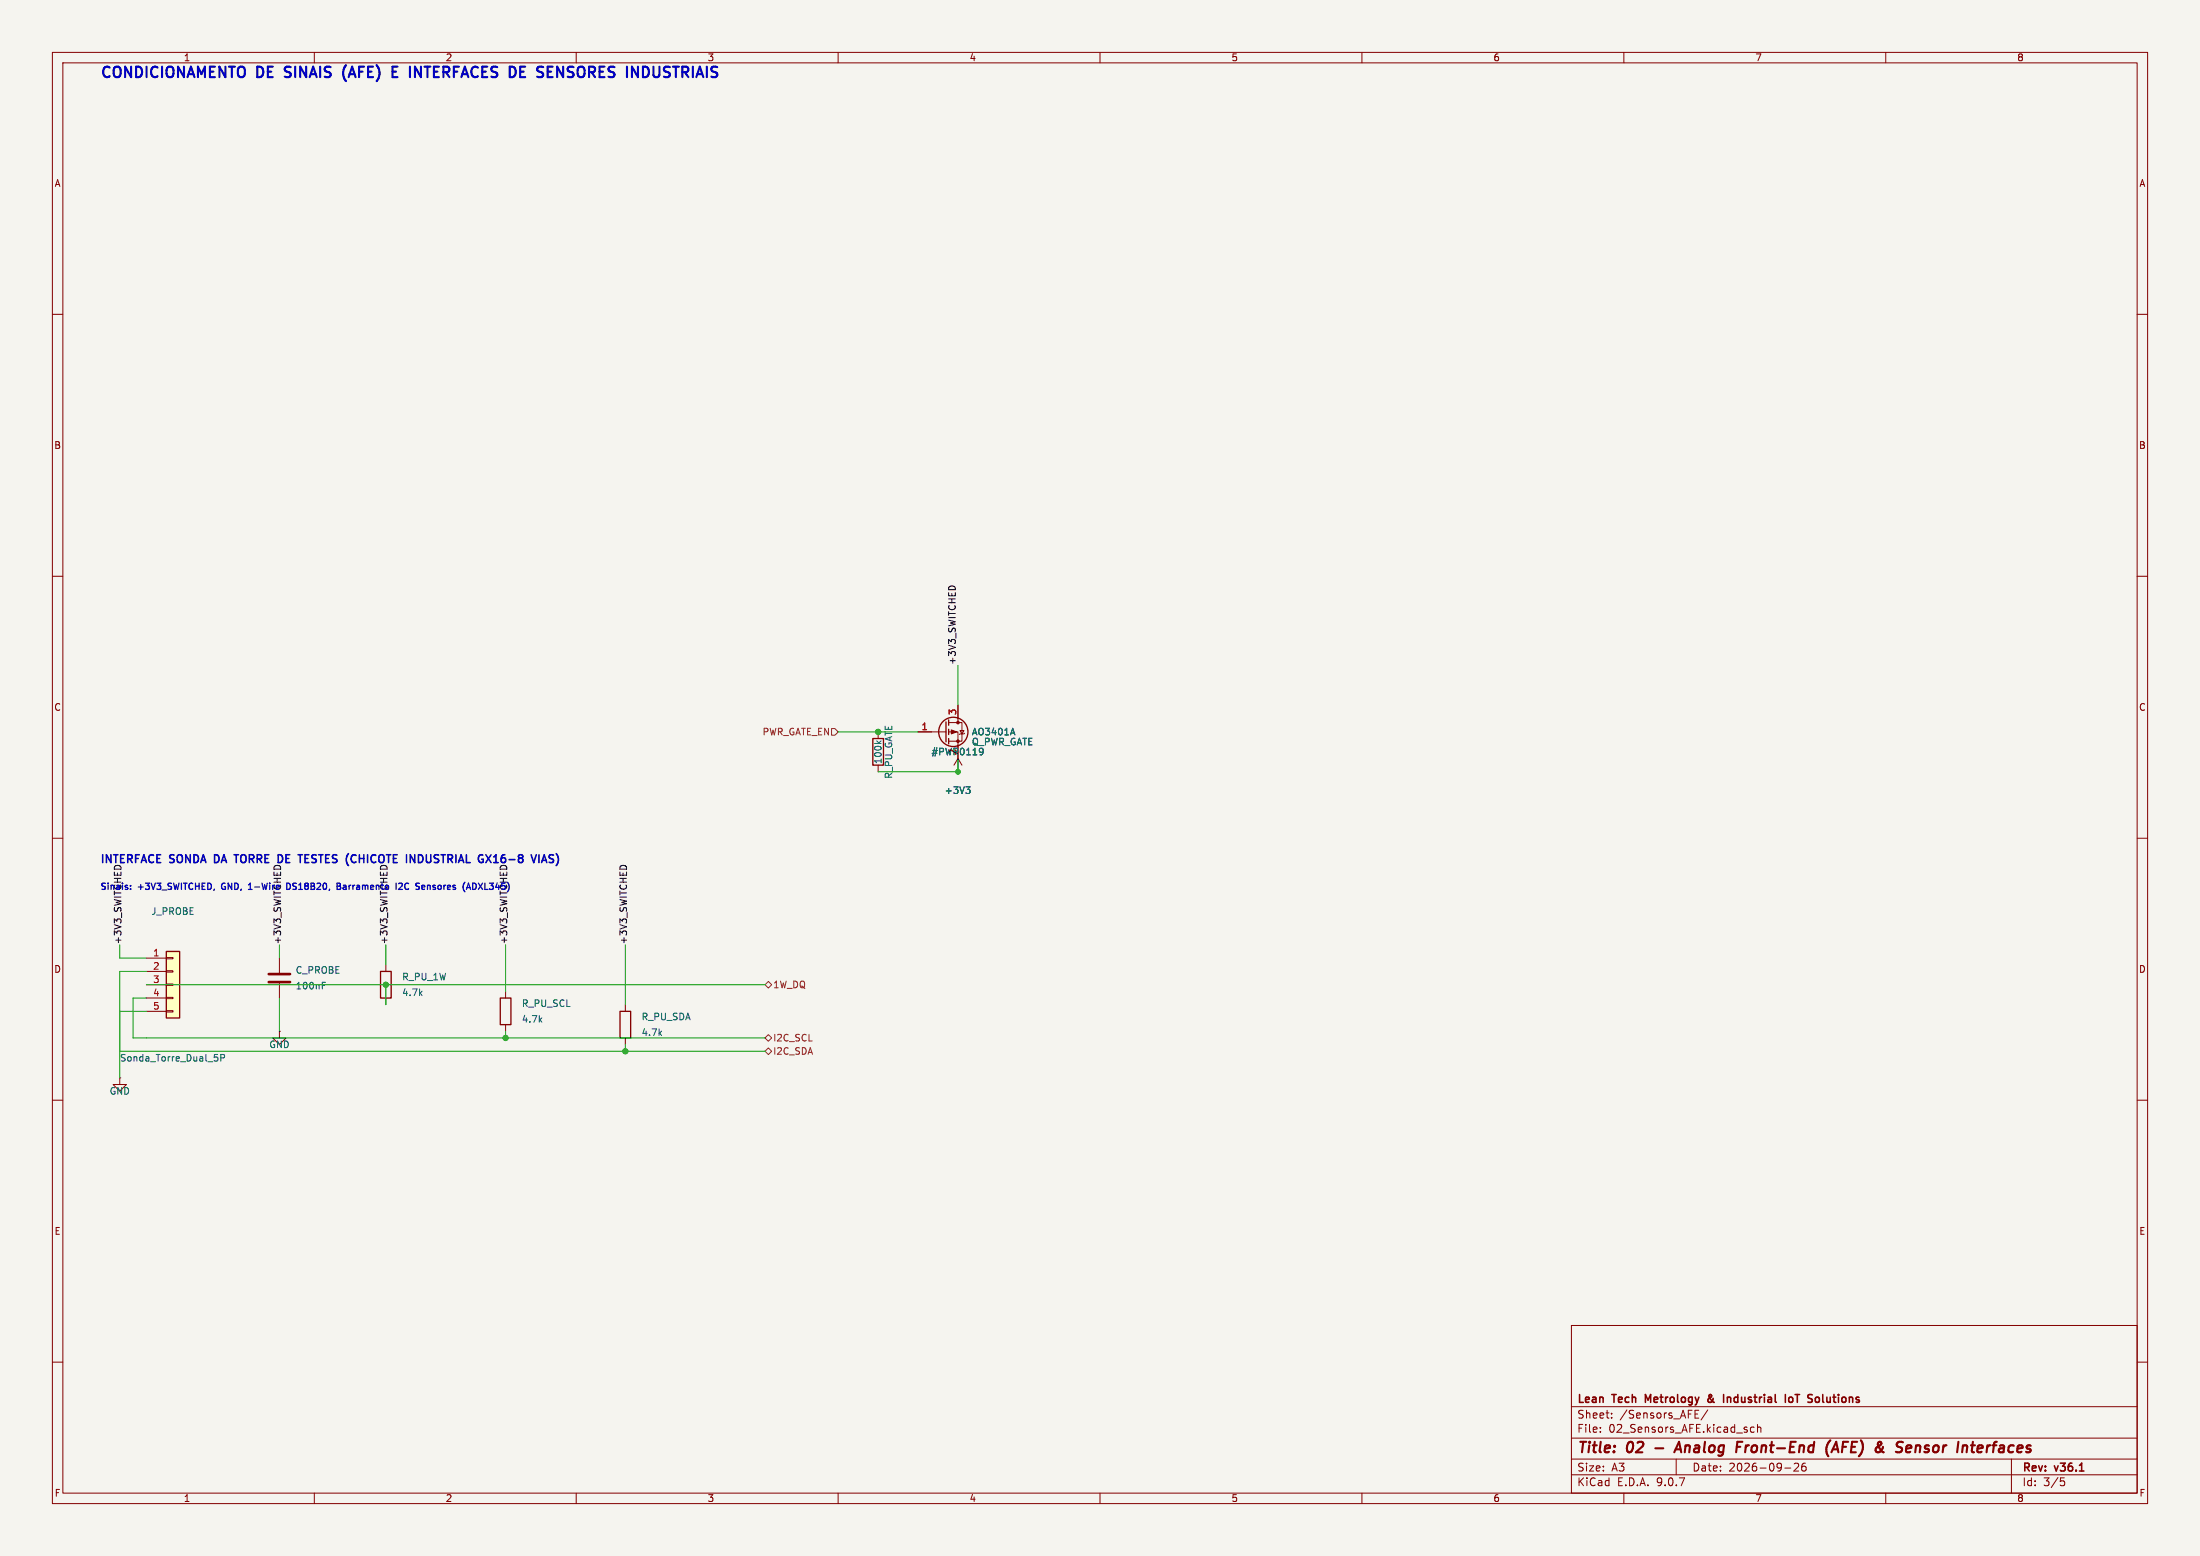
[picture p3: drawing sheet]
(kicad_sch
 (version 20250114)
 (generator "eeschema")
 (generator_version "9.0")
 (paper "A3")
 (title_block
  (title "02 - Analog Front-End (AFE) & Sensor Interfaces")
  (date "2026-09-26")
  (rev "v36.1")
  (company "Lean Tech Metrology & Industrial IoT Solutions"))
 (lib_symbols
  (symbol "Connector_Generic:Conn_01x05"
    (pin_names
    (offset 1.016) (hide yes)) (exclude_from_sim no) (in_bom yes) (on_board yes)
    (property "Reference" "J" (at 0 7.62 0) (effects (font (size 1.27 1.27))))
    (property "Value" "Conn_01x05" (at 0 -7.62 0) (effects (font (size 1.27 1.27))))
    (property "Footprint" "" (at 0 0 0) (effects (font (size 1.27 1.27)) (hide yes)))
    (property "Datasheet" "~" (at 0 0 0) (effects (font (size 1.27 1.27)) (hide yes)))
    (property "Description" "Generic connector, single row, 01x05, script generated (kicad-library-utils/schlib/autogen/connector/)" (at 0 0 0) (effects (font (size 1.27 1.27)) (hide yes)))
    (symbol "Conn_01x05_1_1"
    (rectangle (start -1.27 6.35) (end 1.27 -6.35) (stroke (width 0.254) (type default)) (fill (type background)))
    (rectangle (start -1.27 5.207) (end 0 4.953) (stroke (width 0.1524) (type default)) (fill (type none)))
    (rectangle (start -1.27 2.667) (end 0 2.413) (stroke (width 0.1524) (type default)) (fill (type none)))
    (rectangle (start -1.27 0.127) (end 0 -0.127) (stroke (width 0.1524) (type default)) (fill (type none)))
    (rectangle (start -1.27 -2.413) (end 0 -2.667) (stroke (width 0.1524) (type default)) (fill (type none)))
    (rectangle (start -1.27 -4.953) (end 0 -5.207) (stroke (width 0.1524) (type default)) (fill (type none)))
    (pin passive line (at -5.08 5.08 0) (length 3.81) (name "Pin_1" (effects (font (size 1.27 1.27)))) (number "1" (effects (font (size 1.27 1.27)))))
    (pin passive line (at -5.08 2.54 0) (length 3.81) (name "Pin_2" (effects (font (size 1.27 1.27)))) (number "2" (effects (font (size 1.27 1.27)))))
    (pin passive line (at -5.08 0 0) (length 3.81) (name "Pin_3" (effects (font (size 1.27 1.27)))) (number "3" (effects (font (size 1.27 1.27)))))
    (pin passive line (at -5.08 -2.54 0) (length 3.81) (name "Pin_4" (effects (font (size 1.27 1.27)))) (number "4" (effects (font (size 1.27 1.27)))))
    (pin passive line (at -5.08 -5.08 0) (length 3.81) (name "Pin_5" (effects (font (size 1.27 1.27)))) (number "5" (effects (font (size 1.27 1.27))))))
    (embedded_fonts no))

  (symbol "Connector_Generic:Conn_01x02"
   (pin_names
    (offset 1.016) (hide yes)) (exclude_from_sim no) (in_bom yes) (on_board yes)
   (property "Reference" "J" (at 0 2.54 0) (effects (font (size 1.27 1.27))))
   (property "Value" "Conn_01x02" (at 0 -5.08 0) (effects (font (size 1.27 1.27))))
   (property "Footprint" "" (at 0 0 0) (effects (font (size 1.27 1.27)) (hide yes)))
   (property "Datasheet" "~" (at 0 0 0) (effects (font (size 1.27 1.27)) (hide yes)))
   (property "Description" "Generic connector, single row, 01x02, script generated (kicad-library-utils/schlib/autogen/connector/)" (at 0 0 0) (effects (font (size 1.27 1.27)) (hide yes)))
   (symbol "Conn_01x02_1_1"
    (rectangle (start -1.27 1.27) (end 1.27 -3.81) (stroke (width 0.254) (type default)) (fill (type background)))
    (rectangle (start -1.27 0.127) (end 0 -0.127) (stroke (width 0.1524) (type default)) (fill (type none)))
    (rectangle (start -1.27 -2.413) (end 0 -2.667) (stroke (width 0.1524) (type default)) (fill (type none)))
    (pin passive line (at -5.08 0 0) (length 3.81) (name "Pin_1" (effects (font (size 1.27 1.27)))) (number "1" (effects (font (size 1.27 1.27)))))
    (pin passive line (at -5.08 -2.54 0) (length 3.81) (name "Pin_2" (effects (font (size 1.27 1.27)))) (number "2" (effects (font (size 1.27 1.27))))))
   (embedded_fonts no))
  (symbol "Connector_Generic:Conn_01x03"
   (pin_names
    (offset 1.016) (hide yes)) (exclude_from_sim no) (in_bom yes) (on_board yes)
   (property "Reference" "J" (at 0 5.08 0) (effects (font (size 1.27 1.27))))
   (property "Value" "Conn_01x03" (at 0 -5.08 0) (effects (font (size 1.27 1.27))))
   (property "Footprint" "" (at 0 0 0) (effects (font (size 1.27 1.27)) (hide yes)))
   (property "Datasheet" "~" (at 0 0 0) (effects (font (size 1.27 1.27)) (hide yes)))
   (property "Description" "Generic connector, single row, 01x03, script generated (kicad-library-utils/schlib/autogen/connector/)" (at 0 0 0) (effects (font (size 1.27 1.27)) (hide yes)))
   (symbol "Conn_01x03_1_1"
    (rectangle (start -1.27 3.81) (end 1.27 -3.81) (stroke (width 0.254) (type default)) (fill (type background)))
    (rectangle (start -1.27 2.667) (end 0 2.413) (stroke (width 0.1524) (type default)) (fill (type none)))
    (rectangle (start -1.27 0.127) (end 0 -0.127) (stroke (width 0.1524) (type default)) (fill (type none)))
    (rectangle (start -1.27 -2.413) (end 0 -2.667) (stroke (width 0.1524) (type default)) (fill (type none)))
    (pin passive line (at -5.08 2.54 0) (length 3.81) (name "Pin_1" (effects (font (size 1.27 1.27)))) (number "1" (effects (font (size 1.27 1.27)))))
    (pin passive line (at -5.08 0 0) (length 3.81) (name "Pin_2" (effects (font (size 1.27 1.27)))) (number "2" (effects (font (size 1.27 1.27)))))
    (pin passive line (at -5.08 -2.54 0) (length 3.81) (name "Pin_3" (effects (font (size 1.27 1.27)))) (number "3" (effects (font (size 1.27 1.27))))))
   (embedded_fonts no))
  (symbol "Connector_Generic:Conn_01x08"
   (pin_names
    (offset 1.016) (hide yes)) (exclude_from_sim no) (in_bom yes) (on_board yes)
   (property "Reference" "J" (at 0 10.16 0) (effects (font (size 1.27 1.27))))
   (property "Value" "Conn_01x08" (at 0 -12.7 0) (effects (font (size 1.27 1.27))))
   (property "Footprint" "" (at 0 0 0) (effects (font (size 1.27 1.27)) (hide yes)))
   (property "Datasheet" "~" (at 0 0 0) (effects (font (size 1.27 1.27)) (hide yes)))
   (property "Description" "Generic connector, single row, 01x08, script generated (kicad-library-utils/schlib/autogen/connector/)" (at 0 0 0) (effects (font (size 1.27 1.27)) (hide yes)))
   (symbol "Conn_01x08_1_1"
    (rectangle (start -1.27 8.89) (end 1.27 -11.43) (stroke (width 0.254) (type default)) (fill (type background)))
    (rectangle (start -1.27 7.747) (end 0 7.493) (stroke (width 0.1524) (type default)) (fill (type none)))
    (rectangle (start -1.27 5.207) (end 0 4.953) (stroke (width 0.1524) (type default)) (fill (type none)))
    (rectangle (start -1.27 2.667) (end 0 2.413) (stroke (width 0.1524) (type default)) (fill (type none)))
    (rectangle (start -1.27 0.127) (end 0 -0.127) (stroke (width 0.1524) (type default)) (fill (type none)))
    (rectangle (start -1.27 -2.413) (end 0 -2.667) (stroke (width 0.1524) (type default)) (fill (type none)))
    (rectangle (start -1.27 -4.953) (end 0 -5.207) (stroke (width 0.1524) (type default)) (fill (type none)))
    (rectangle (start -1.27 -7.493) (end 0 -7.747) (stroke (width 0.1524) (type default)) (fill (type none)))
    (rectangle (start -1.27 -10.033) (end 0 -10.287) (stroke (width 0.1524) (type default)) (fill (type none)))
    (pin passive line (at -5.08 7.62 0) (length 3.81) (name "Pin_1" (effects (font (size 1.27 1.27)))) (number "1" (effects (font (size 1.27 1.27)))))
    (pin passive line (at -5.08 5.08 0) (length 3.81) (name "Pin_2" (effects (font (size 1.27 1.27)))) (number "2" (effects (font (size 1.27 1.27)))))
    (pin passive line (at -5.08 2.54 0) (length 3.81) (name "Pin_3" (effects (font (size 1.27 1.27)))) (number "3" (effects (font (size 1.27 1.27)))))
    (pin passive line (at -5.08 0 0) (length 3.81) (name "Pin_4" (effects (font (size 1.27 1.27)))) (number "4" (effects (font (size 1.27 1.27)))))
    (pin passive line (at -5.08 -2.54 0) (length 3.81) (name "Pin_5" (effects (font (size 1.27 1.27)))) (number "5" (effects (font (size 1.27 1.27)))))
    (pin passive line (at -5.08 -5.08 0) (length 3.81) (name "Pin_6" (effects (font (size 1.27 1.27)))) (number "6" (effects (font (size 1.27 1.27)))))
    (pin passive line (at -5.08 -7.62 0) (length 3.81) (name "Pin_7" (effects (font (size 1.27 1.27)))) (number "7" (effects (font (size 1.27 1.27)))))
    (pin passive line (at -5.08 -10.16 0) (length 3.81) (name "Pin_8" (effects (font (size 1.27 1.27)))) (number "8" (effects (font (size 1.27 1.27))))))
   (embedded_fonts no))
  (symbol "Device:C"
   (pin_numbers (hide yes))
   (pin_names
    (offset 0.254)) (exclude_from_sim no) (in_bom yes) (on_board yes)
   (property "Reference" "C" (at 0.635 2.54 0) (effects (font (size 1.27 1.27)) (justify left)))
   (property "Value" "C" (at 0.635 -2.54 0) (effects (font (size 1.27 1.27)) (justify left)))
   (property "Footprint" "" (at 0.9652 -3.81 0) (effects (font (size 1.27 1.27)) (hide yes)))
   (property "Datasheet" "~" (at 0 0 0) (effects (font (size 1.27 1.27)) (hide yes)))
   (property "Description" "Unpolarized capacitor" (at 0 0 0) (effects (font (size 1.27 1.27)) (hide yes)))
   (symbol "C_0_1"
    (polyline (pts (xy -2.032 0.762) (xy 2.032 0.762)) (stroke (width 0.508) (type default)) (fill (type none)))
    (polyline (pts (xy -2.032 -0.762) (xy 2.032 -0.762)) (stroke (width 0.508) (type default)) (fill (type none))))
   (symbol "C_1_1"
    (pin passive line (at 0 3.81 270) (length 2.794) (name "~" (effects (font (size 1.27 1.27)))) (number "1" (effects (font (size 1.27 1.27)))))
    (pin passive line (at 0 -3.81 90) (length 2.794) (name "~" (effects (font (size 1.27 1.27)))) (number "2" (effects (font (size 1.27 1.27))))))
   (embedded_fonts no))
  (symbol "Device:D_Schottky"
   (pin_numbers (hide yes))
   (pin_names
    (offset 1.016) (hide yes)) (exclude_from_sim no) (in_bom yes) (on_board yes)
   (property "Reference" "D" (at 0 2.54 0) (effects (font (size 1.27 1.27))))
   (property "Value" "D_Schottky" (at 0 -2.54 0) (effects (font (size 1.27 1.27))))
   (property "Footprint" "" (at 0 0 0) (effects (font (size 1.27 1.27)) (hide yes)))
   (property "Datasheet" "~" (at 0 0 0) (effects (font (size 1.27 1.27)) (hide yes)))
   (property "Description" "Schottky diode" (at 0 0 0) (effects (font (size 1.27 1.27)) (hide yes)))
   (symbol "D_Schottky_0_1"
    (polyline (pts (xy -1.905 0.635) (xy -1.905 1.27) (xy -1.27 1.27) (xy -1.27 -1.27) (xy -0.635 -1.27) (xy -0.635 -0.635)) (stroke (width 0.254) (type default)) (fill (type none)))
    (polyline (pts (xy 1.27 1.27) (xy 1.27 -1.27) (xy -1.27 0) (xy 1.27 1.27)) (stroke (width 0.254) (type default)) (fill (type none)))
    (polyline (pts (xy 1.27 0) (xy -1.27 0)) (stroke (width 0) (type default)) (fill (type none))))
   (symbol "D_Schottky_1_1"
    (pin passive line (at -3.81 0 0) (length 2.54) (name "K" (effects (font (size 1.27 1.27)))) (number "1" (effects (font (size 1.27 1.27)))))
    (pin passive line (at 3.81 0 180) (length 2.54) (name "A" (effects (font (size 1.27 1.27)))) (number "2" (effects (font (size 1.27 1.27))))))
   (embedded_fonts no))
  (symbol "Device:R"
   (pin_numbers (hide yes))
   (pin_names
    (offset 0)) (exclude_from_sim no) (in_bom yes) (on_board yes)
   (property "Reference" "R" (at 2.032 0 90) (effects (font (size 1.27 1.27))))
   (property "Value" "R" (at 0 0 90) (effects (font (size 1.27 1.27))))
   (property "Footprint" "" (at -1.778 0 90) (effects (font (size 1.27 1.27)) (hide yes)))
   (property "Datasheet" "~" (at 0 0 0) (effects (font (size 1.27 1.27)) (hide yes)))
   (property "Description" "Resistor" (at 0 0 0) (effects (font (size 1.27 1.27)) (hide yes)))
   (symbol "R_0_1"
    (rectangle (start -1.016 -2.54) (end 1.016 2.54) (stroke (width 0.254) (type default)) (fill (type none))))
   (symbol "R_1_1"
    (pin passive line (at 0 3.81 270) (length 1.27) (name "~" (effects (font (size 1.27 1.27)))) (number "1" (effects (font (size 1.27 1.27)))))
    (pin passive line (at 0 -3.81 90) (length 1.27) (name "~" (effects (font (size 1.27 1.27)))) (number "2" (effects (font (size 1.27 1.27))))))
   (embedded_fonts no))
  (symbol "power:+3V3"
   (power)
   (pin_numbers (hide yes))
   (pin_names
    (offset 0) (hide yes)) (exclude_from_sim no) (in_bom yes) (on_board yes)
   (property "Reference" "#PWR" (at 0 -3.81 0) (effects (font (size 1.27 1.27)) (hide yes)))
   (property "Value" "+3V3" (at 0 3.556 0) (effects (font (size 1.27 1.27))))
   (property "Footprint" "" (at 0 0 0) (effects (font (size 1.27 1.27)) (hide yes)))
   (property "Datasheet" "" (at 0 0 0) (effects (font (size 1.27 1.27)) (hide yes)))
   (property "Description" "Power symbol creates a global label with name \"+3V3\"" (at 0 0 0) (effects (font (size 1.27 1.27)) (hide yes)))
   (symbol "+3V3_0_1"
    (polyline (pts (xy -0.762 1.27) (xy 0 2.54)) (stroke (width 0) (type default)) (fill (type none)))
    (polyline (pts (xy 0 2.54) (xy 0.762 1.27)) (stroke (width 0) (type default)) (fill (type none)))
    (polyline (pts (xy 0 0) (xy 0 2.54)) (stroke (width 0) (type default)) (fill (type none))))
   (symbol "+3V3_1_1"
    (pin power_in line (at 0 0 90) (length 0) (name "~" (effects (font (size 1.27 1.27)))) (number "1" (effects (font (size 1.27 1.27))))))
   (embedded_fonts no))
  (symbol "power:GND"
   (power)
   (pin_numbers (hide yes))
   (pin_names
    (offset 0) (hide yes)) (exclude_from_sim no) (in_bom yes) (on_board yes)
   (property "Reference" "#PWR" (at 0 -6.35 0) (effects (font (size 1.27 1.27)) (hide yes)))
   (property "Value" "GND" (at 0 -3.81 0) (effects (font (size 1.27 1.27))))
   (property "Footprint" "" (at 0 0 0) (effects (font (size 1.27 1.27)) (hide yes)))
   (property "Datasheet" "" (at 0 0 0) (effects (font (size 1.27 1.27)) (hide yes)))
   (property "Description" "Power symbol creates a global label with name \"GND\" , ground" (at 0 0 0) (effects (font (size 1.27 1.27)) (hide yes)))
   (symbol "GND_0_1"
    (polyline (pts (xy 0 0) (xy 0 -1.27) (xy 1.27 -1.27) (xy 0 -2.54) (xy -1.27 -1.27) (xy 0 -1.27)) (stroke (width 0) (type default)) (fill (type none))))
   (symbol "GND_1_1"
    (pin power_in line (at 0 0 270) (length 0) (name "~" (effects (font (size 1.27 1.27)))) (number "1" (effects (font (size 1.27 1.27))))))
   (embedded_fonts no))
  (symbol "Transistor_FET:AO3401A"
   (pin_names (hide yes)) (exclude_from_sim no) (in_bom yes) (on_board yes)
   (property "Reference" "Q" (at 5.08 1.905 0) (effects (font (size 1.27 1.27)) (justify left)))
   (property "Value" "AO3401A" (at 5.08 0 0) (effects (font (size 1.27 1.27)) (justify left)))
   (property "Footprint" "Package_TO_SOT_SMD:SOT-23" (at 5.08 -1.905 0) (effects (font (size 1.27 1.27)
    (italic yes)) (justify left) (hide yes)))
   (property "Datasheet" "http://www.aosmd.com/pdfs/datasheet/AO3401A.pdf" (at 5.08 -3.81 0) (effects (font (size 1.27 1.27)) (justify left) (hide yes)))
   (property "Description" "-4.0A Id, -30V Vds, P-Channel MOSFET, SOT-23" (at 0 0 0) (effects (font (size 1.27 1.27)) (hide yes)))
   (symbol "AO3401A_0_1"
    (polyline (pts (xy 0.254 1.905) (xy 0.254 -1.905)) (stroke (width 0.254) (type default)) (fill (type none)))
    (polyline (pts (xy 0.254 0) (xy -2.54 0)) (stroke (width 0) (type default)) (fill (type none)))
    (polyline (pts (xy 0.762 2.286) (xy 0.762 1.27)) (stroke (width 0.254) (type default)) (fill (type none)))
    (polyline (pts (xy 0.762 1.778) (xy 3.302 1.778) (xy 3.302 -1.778) (xy 0.762 -1.778)) (stroke (width 0) (type default)) (fill (type none)))
    (polyline (pts (xy 0.762 0.508) (xy 0.762 -0.508)) (stroke (width 0.254) (type default)) (fill (type none)))
    (polyline (pts (xy 0.762 -1.27) (xy 0.762 -2.286)) (stroke (width 0.254) (type default)) (fill (type none)))
    (circle (center 1.651 0) (radius 2.794) (stroke (width 0.254) (type default)) (fill (type none)))
    (polyline (pts (xy 2.286 0) (xy 1.27 0.381) (xy 1.27 -0.381) (xy 2.286 0)) (stroke (width 0) (type default)) (fill (type outline)))
    (polyline (pts (xy 2.54 2.54) (xy 2.54 1.778)) (stroke (width 0) (type default)) (fill (type none)))
    (circle (center 2.54 1.778) (radius 0.254) (stroke (width 0) (type default)) (fill (type outline)))
    (circle (center 2.54 -1.778) (radius 0.254) (stroke (width 0) (type default)) (fill (type outline)))
    (polyline (pts (xy 2.54 -2.54) (xy 2.54 0) (xy 0.762 0)) (stroke (width 0) (type default)) (fill (type none)))
    (polyline (pts (xy 2.794 -0.508) (xy 2.921 -0.381) (xy 3.683 -0.381) (xy 3.81 -0.254)) (stroke (width 0) (type default)) (fill (type none)))
    (polyline (pts (xy 3.302 -0.381) (xy 2.921 0.254) (xy 3.683 0.254) (xy 3.302 -0.381)) (stroke (width 0) (type default)) (fill (type none))))
   (symbol "AO3401A_1_1"
    (pin input line (at -5.08 0 0) (length 2.54) (name "G" (effects (font (size 1.27 1.27)))) (number "1" (effects (font (size 1.27 1.27)))))
    (pin passive line (at 2.54 5.08 270) (length 2.54) (name "D" (effects (font (size 1.27 1.27)))) (number "3" (effects (font (size 1.27 1.27)))))
    (pin passive line (at 2.54 -5.08 90) (length 2.54) (name "S" (effects (font (size 1.27 1.27)))) (number "2" (effects (font (size 1.27 1.27))))))
   (embedded_fonts no)))
 (text "Sinais: +3V3_SWITCHED, GND, 1-Wire DS18B20, Barramento I2C Sensores (ADXL345)"
  (exclude_from_sim no)
  (at 19.05 170.18 0)
  (effects (font (size 1.2 1.2)
    (bold yes)) (justify left bottom)))
 
 (text "INTERFACE SONDA DA TORRE DE TESTES (CHICOTE INDUSTRIAL GX16-8 VIAS)"
  (exclude_from_sim no)
  (at 19.05 165.1 0)
  (effects (font (size 1.5 1.5)
    (bold yes)) (justify left bottom)))
 (text "CONDICIONAMENTO DE SINAIS (AFE) E INTERFACES DE SENSORES INDUSTRIAIS"
  (exclude_from_sim no)
  (at 19.05 15.24 0)
  (effects (font (size 2 2)
    (bold yes)) (justify left bottom)))
 
 
 
 
 (junction
  (at 73.66 187.96)
  (diameter 1)
  (color 0 0 0 0))
 
 
 
 
 
 (junction
  (at 119.38 200.66)
  (diameter 1)
  (color 0 0 0 0))
 (junction
  (at 96.52 198.12)
  (diameter 1)
  (color 0 0 0 0))
 
 
 (wire
  (pts (xy 27.94 198.12) (xy 96.52 198.12))
  (stroke (width 0) (type default)))
 
 (wire
  (pts (xy 119.38 199.39) (xy 119.38 200.66))
  (stroke (width 0) (type default)))
 (wire
  (pts (xy 27.94 200.66) (xy 119.38 200.66))
  (stroke (width 0) (type default)))
 
 
 (wire
  (pts (xy 22.86 185.42) (xy 22.86 205.74))
  (stroke (width 0) (type default)))
 
 
 
 
 
 
 
 
 (wire
  (pts (xy 27.94 182.88) (xy 22.86 182.88))
  (stroke (width 0) (type default)))
 
 (wire
  (pts (xy 73.66 184.15) (xy 73.66 180.34))
  (stroke (width 0) (type default)))
 
 
 
 (wire
  (pts (xy 96.52 196.85) (xy 96.52 198.12))
  (stroke (width 0) (type default)))
 (wire
  (pts (xy 96.52 189.23) (xy 96.52 180.34))
  (stroke (width 0) (type default)))
 
 (wire
  (pts (xy 73.66 187.96) (xy 146.05 187.96))
  (stroke (width 0) (type default)))
 (wire
  (pts (xy 73.66 191.77) (xy 73.66 187.96))
  (stroke (width 0) (type default)))
 
 
 
 
 (wire
  (pts (xy 27.94 187.96) (xy 73.66 187.96))
  (stroke (width 0) (type default)))
 
 
 (wire
  (pts (xy 53.34 182.88) (xy 53.34 180.34))
  (stroke (width 0) (type default)))
 
 (wire
  (pts (xy 119.38 191.77) (xy 119.38 180.34))
  (stroke (width 0) (type default)))
 
 
 (wire
  (pts (xy 27.94 185.42) (xy 22.86 185.42))
  (stroke (width 0) (type default)))
 
 (wire
  (pts (xy 22.86 182.88) (xy 22.86 180.34))
  (stroke (width 0) (type default)))
 
 
 (wire
  (pts (xy 119.38 200.66) (xy 146.05 200.66))
  (stroke (width 0) (type default)))
 
 
 
 
 
 
 (wire
  (pts (xy 53.34 190.5) (xy 53.34 196.85))
  (stroke (width 0) (type default)))
 (wire
  (pts (xy 96.52 198.12) (xy 146.05 198.12))
  (stroke (width 0) (type default)))
 
 
 
 
 
 (hierarchical_label "1W_DQ"
  (shape bidirectional)
  (at 146.05 187.96 0)
  (effects (font (size 1.27 1.27)) (justify left)))
 
 
 (hierarchical_label "I2C_SCL"
  (shape bidirectional)
  (at 146.05 198.12 0)
  (effects (font (size 1.27 1.27)) (justify left)))
 
 
 
 (hierarchical_label "I2C_SDA"
  (shape bidirectional)
  (at 146.05 200.66 0)
  (effects (font (size 1.27 1.27)) (justify left)))
 
 
 
 
 (label "+3V3_SWITCHED"
  (at 119.38 180.34 90)
  (effects (font (size 1.27 1.27)) (justify left)))
 
 
 
 (symbol
  (lib_id "Device:R")
  (at 119.38 195.58 0)
  (unit 1)
  (exclude_from_sim no)
  (in_bom yes)
  (on_board yes)
  (dnp no)
  (property "Reference" "R_PU_SDA" (at 122.38 194.08 0) (effects (font (size 1.27 1.27)) (justify left)))
  (property "Value" "4.7k" (at 122.38 197.08 0) (effects (font (size 1.27 1.27)) (justify left)))
  (property "Footprint" "Resistor_THT:R_Axial_DIN0207_L6.3mm_D2.5mm_P7.62mm_Horizontal" (at 119.38 195.58 0) (effects (font (size 1.27 1.27)) (hide yes)))
  (property "Datasheet" "~" (at 119.38 195.58 0) (effects (font (size 1.27 1.27)) (hide yes)))
  (property "Description" "" (at 119.38 195.58 0) (effects (font (size 1.27 1.27)) (hide yes)))
  (pin "1")
  (pin "2")
  (instances (project "02_Sensors_AFE" (path "" (reference "R_PU_SDA") (unit 1))) (project "amemiya_carrier_v2" (path "" (reference "R_PU_SDA") (unit 1)))))
 
 (symbol
  (lib_id "Device:R")
  (at 96.52 193.04 0)
  (unit 1)
  (exclude_from_sim no)
  (in_bom yes)
  (on_board yes)
  (dnp no)
  (property "Reference" "R_PU_SCL" (at 99.52 191.54 0) (effects (font (size 1.27 1.27)) (justify left)))
  (property "Value" "4.7k" (at 99.52 194.54 0) (effects (font (size 1.27 1.27)) (justify left)))
  (property "Footprint" "Resistor_THT:R_Axial_DIN0207_L6.3mm_D2.5mm_P7.62mm_Horizontal" (at 96.52 193.04 0) (effects (font (size 1.27 1.27)) (hide yes)))
  (property "Datasheet" "~" (at 96.52 193.04 0) (effects (font (size 1.27 1.27)) (hide yes)))
  (property "Description" "" (at 96.52 193.04 0) (effects (font (size 1.27 1.27)) (hide yes)))
  (pin "1")
  (pin "2")
  (instances (project "02_Sensors_AFE" (path "" (reference "R_PU_SCL") (unit 1))) (project "amemiya_carrier_v2" (path "" (reference "R_PU_SCL") (unit 1)))))
 (symbol
  (lib_id "Connector_Generic:Conn_01x05")
  (at 33.02 187.96 0)
  (unit 1)
  (exclude_from_sim no)
  (in_bom yes)
  (on_board yes)
  (dnp no)
  (property "Reference" "J_PROBE" (at 33.02 173.96 0) (effects (font (size 1.27 1.27))))
  (property "Value" "Sonda_Torre_Dual_5P" (at 33.02 201.96 0) (effects (font (size 1.27 1.27))))
  (property "Footprint" "Connector_JST:JST_XH_B5B-XH-A_1x05_P2.50mm_Vertical" (at 33.02 187.96 0) (effects (font (size 1.27 1.27)) (hide yes)))
  (property "Datasheet" "~" (at 33.02 187.96 0) (effects (font (size 1.27 1.27)) (hide yes)))
  (property "Description" "Conector ligado a Sonda Torre Dual (ADXL345 + DS18B20)" (at 33.02 187.96 0) (effects (font (size 1.27 1.27)) (hide yes)))
  (pin "1")
  (pin "2")
  (pin "3")
  (pin "4")
  (pin "5")
  (instances (project "02_Sensors_AFE" (path "" (reference "J_PROBE") (unit 1))) (project "amemiya_carrier_v2" (path "" (reference "J_PROBE") (unit 1)))))
 (label "+3V3_SWITCHED"
  (at 73.66 180.34 90)
  (effects (font (size 1.27 1.27)) (justify left)))
 
 (symbol
  (lib_id "Device:R")
  (at 73.66 187.96 0)
  (unit 1)
  (exclude_from_sim no)
  (in_bom yes)
  (on_board yes)
  (dnp no)
  (property "Reference" "R_PU_1W" (at 76.66 186.46 0) (effects (font (size 1.27 1.27)) (justify left)))
  (property "Value" "4.7k" (at 76.66 189.46 0) (effects (font (size 1.27 1.27)) (justify left)))
  (property "Footprint" "Resistor_THT:R_Axial_DIN0207_L6.3mm_D2.5mm_P7.62mm_Horizontal" (at 73.66 187.96 0) (effects (font (size 1.27 1.27)) (hide yes)))
  (property "Datasheet" "~" (at 73.66 187.96 0) (effects (font (size 1.27 1.27)) (hide yes)))
  (property "Description" "" (at 73.66 187.96 0) (effects (font (size 1.27 1.27)) (hide yes)))
  (pin "1")
  (pin "2")
  (instances (project "02_Sensors_AFE" (path "" (reference "R_PU_1W") (unit 1))) (project "amemiya_carrier_v2" (path "" (reference "R_PU_1W") (unit 1)))))
 (label "+3V3_SWITCHED"
  (at 53.34 180.34 90)
  (effects (font (size 1.27 1.27)) (justify left)))
 
 
 
 
 
 (symbol
  (lib_id "power:GND")
  (at 22.86 205.74 0)
  (unit 1)
  (exclude_from_sim no)
  (in_bom yes)
  (on_board yes)
  (dnp no)
  (property "Reference" "#PWR?" (at 22.86 205.74 0) (effects (font (size 1.27 1.27)) (hide yes)))
  (property "Value" "GND" (at 22.86 208.28 0) (effects (font (size 1.27 1.27))))
  (property "Footprint" "" (at 22.86 205.74 0) (effects (font (size 1.27 1.27)) (hide yes)))
  (property "Datasheet" "" (at 22.86 205.74 0) (effects (font (size 1.27 1.27)) (hide yes)))
  (property "Description" "" (at 22.86 205.74 0) (effects (font (size 1.27 1.27)) (hide yes)))
  (pin "1"))
 
 (symbol
  (lib_id "Device:C")
  (at 53.34 186.69 0)
  (unit 1)
  (exclude_from_sim no)
  (in_bom yes)
  (on_board yes)
  (dnp no)
  (property "Reference" "C_PROBE" (at 56.34 185.19 0) (effects (font (size 1.27 1.27)) (justify left)))
  (property "Value" "100nF" (at 56.34 188.19 0) (effects (font (size 1.27 1.27)) (justify left)))
  (property "Footprint" "Capacitor_THT:C_Disc_D3.8mm_W2.6mm_P2.50mm" (at 53.34 186.69 0) (effects (font (size 1.27 1.27)) (hide yes)))
  (property "Datasheet" "~" (at 53.34 186.69 0) (effects (font (size 1.27 1.27)) (hide yes)))
  (property "Description" "" (at 53.34 186.69 0) (effects (font (size 1.27 1.27)) (hide yes)))
  (pin "1")
  (pin "2")
  (instances (project "02_Sensors_AFE" (path "" (reference "C_PROBE") (unit 1))) (project "amemiya_carrier_v2" (path "" (reference "C_PROBE") (unit 1)))))
 
 (label "+3V3_SWITCHED"
  (at 22.86 180.34 90)
  (effects (font (size 1.27 1.27)) (justify left)))
 (label "+3V3_SWITCHED"
  (at 96.52 180.34 90)
  (effects (font (size 1.27 1.27)) (justify left)))
 
 
 
 (symbol
  (lib_id "power:GND")
  (at 53.34 196.85 0)
  (unit 1)
  (exclude_from_sim no)
  (in_bom yes)
  (on_board yes)
  (dnp no)
  (property "Reference" "#PWR?" (at 53.34 196.85 0) (effects (font (size 1.27 1.27)) (hide yes)))
  (property "Value" "GND" (at 53.34 199.39 0) (effects (font (size 1.27 1.27))))
  (property "Footprint" "" (at 53.34 196.85 0) (effects (font (size 1.27 1.27)) (hide yes)))
  (property "Datasheet" "" (at 53.34 196.85 0) (effects (font (size 1.27 1.27)) (hide yes)))
  (property "Description" "" (at 53.34 196.85 0) (effects (font (size 1.27 1.27)) (hide yes)))
  (pin "1"))
 
 
 
 
 (symbol
  (lib_id "Transistor_FET:AO3401A")
  (at 180.34 139.7 0)
  (unit 1)
  (exclude_from_sim no)
  (in_bom yes)
  (on_board yes)
  (dnp no)
  (property "Reference" "Q_PWR_GATE" (at 185.42 141.605 0) (show_name no) (do_not_autoplace no) (effects (font (size 1.27 1.27)) (justify left)))
  (property "Value" "AO3401A" (at 185.42 139.7 0) (show_name no) (do_not_autoplace no) (effects (font (size 1.27 1.27)) (justify left)))
  (property "Footprint" "Package_TO_SOT_THT:TO-92_Inline" (at 185.42 137.795 0) (hide yes) (show_name no) (do_not_autoplace no) (effects (font (size 1.27 1.27)
    (italic yes)) (justify left)))
  (property "Datasheet" "http://www.aosmd.com/pdfs/datasheet/AO3401A.pdf" (at 185.42 135.89 0) (hide yes) (show_name no) (do_not_autoplace no) (effects (font (size 1.27 1.27)) (justify left)))
  (property "Description" "-4.0A Id, -30V Vds, P-Channel MOSFET, SOT-23" (at 180.34 139.7 0) (hide yes) (show_name no) (do_not_autoplace no) (effects (font (size 1.27 1.27))))
  (pin "1")
  (pin "2")
  (pin "3"))
 (symbol
  (lib_id "Device:R")
  (at 167.64 143.51 0)
  (unit 1)
  (exclude_from_sim no)
  (in_bom yes)
  (on_board yes)
  (dnp no)
  (property "Reference" "R_PU_GATE" (at 169.672 143.51 90) (show_name no) (do_not_autoplace no) (effects (font (size 1.27 1.27))))
  (property "Value" "100k" (at 167.64 143.51 90) (show_name no) (do_not_autoplace no) (effects (font (size 1.27 1.27))))
  (property "Footprint" "Resistor_THT:R_Axial_DIN0207_L6.3mm_D2.5mm_P7.62mm_Horizontal" (at 165.862 143.51 90) (hide yes) (show_name no) (do_not_autoplace no) (effects (font (size 1.27 1.27))))
  (property "Datasheet" "" (at 167.64 143.51 0) (hide yes) (show_name no) (do_not_autoplace no) (effects (font (size 1.27 1.27))))
  (property "Description" "Resistor" (at 167.64 143.51 0) (hide yes) (show_name no) (do_not_autoplace no) (effects (font (size 1.27 1.27))))
  (pin "1")
  (pin "2"))
 (wire
  (pts (xy 160.02 139.7) (xy 167.64 139.7))
  (stroke (width 0) (type default)))
 (wire
  (pts (xy 167.64 139.7) (xy 175.26 139.7))
  (stroke (width 0) (type default)))
 (junction
  (at 167.64 139.7)
  (diameter 1.0)
  (color 0 0 0 0))
 (hierarchical_label "PWR_GATE_EN"
  (shape input)
  (at 160.02 139.7 180)
  (effects (font (size 1.27 1.27)) (justify right)))
 (wire
  (pts (xy 167.64 147.32) (xy 182.88 147.32))
  (stroke (width 0) (type default)))
 (wire
  (pts (xy 182.88 147.32) (xy 182.88 144.78))
  (stroke (width 0) (type default)))
 (symbol
  (lib_id "power:+3V3")
  (at 182.88 147.32 0)
  (unit 1)
  (exclude_from_sim no)
  (in_bom yes)
  (on_board yes)
  (dnp no)
  (property "Reference" "#PWR?" (at 182.88 143.51 0) (show_name no) (do_not_autoplace no) (effects (font (size 1.27 1.27))))
  (property "Value" "+3V3" (at 182.88 150.876 0) (show_name no) (do_not_autoplace no) (effects (font (size 1.27 1.27))))
  (property "Footprint" "" (at 182.88 147.32 0) (hide yes) (show_name no) (do_not_autoplace no) (effects (font (size 1.27 1.27))))
  (property "Datasheet" "" (at 182.88 147.32 0) (hide yes) (show_name no) (do_not_autoplace no) (effects (font (size 1.27 1.27))))
  (property "Description" "Power symbol creates a global label with name \"+3V3\"" (at 182.88 147.32 0) (hide yes) (show_name no) (do_not_autoplace no) (effects (font (size 1.27 1.27))))
  (pin "1"))
 (wire
  (pts (xy 182.88 134.61999999999998) (xy 182.88 127))
  (stroke (width 0) (type default)))
 (junction
  (at 182.88 147.32)
  (diameter 0)
  (color 0 0 0 0))
 (label "+3V3_SWITCHED"
  (at 182.88 127 90)
  (effects (font (size 1.27 1.27)) (justify left bottom)))
 (sheet_instances
  (path ""
   (page "1")))
 (embedded_fonts no)
 (wire (pts (xy 27.94 190.5) (xy 25.4 190.5)) (stroke (width 0) (type default)))
 (wire (pts (xy 25.4 190.5) (xy 25.4 198.12)) (stroke (width 0) (type default)))
 (wire (pts (xy 25.4 198.12) (xy 27.94 198.12)) (stroke (width 0) (type default)))
 (wire (pts (xy 27.94 193.04) (xy 22.86 193.04)) (stroke (width 0) (type default)))
 (wire (pts (xy 22.86 193.04) (xy 22.86 200.66)) (stroke (width 0) (type default)))
 (wire (pts (xy 22.86 200.66) (xy 27.94 200.66)) (stroke (width 0) (type default))))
